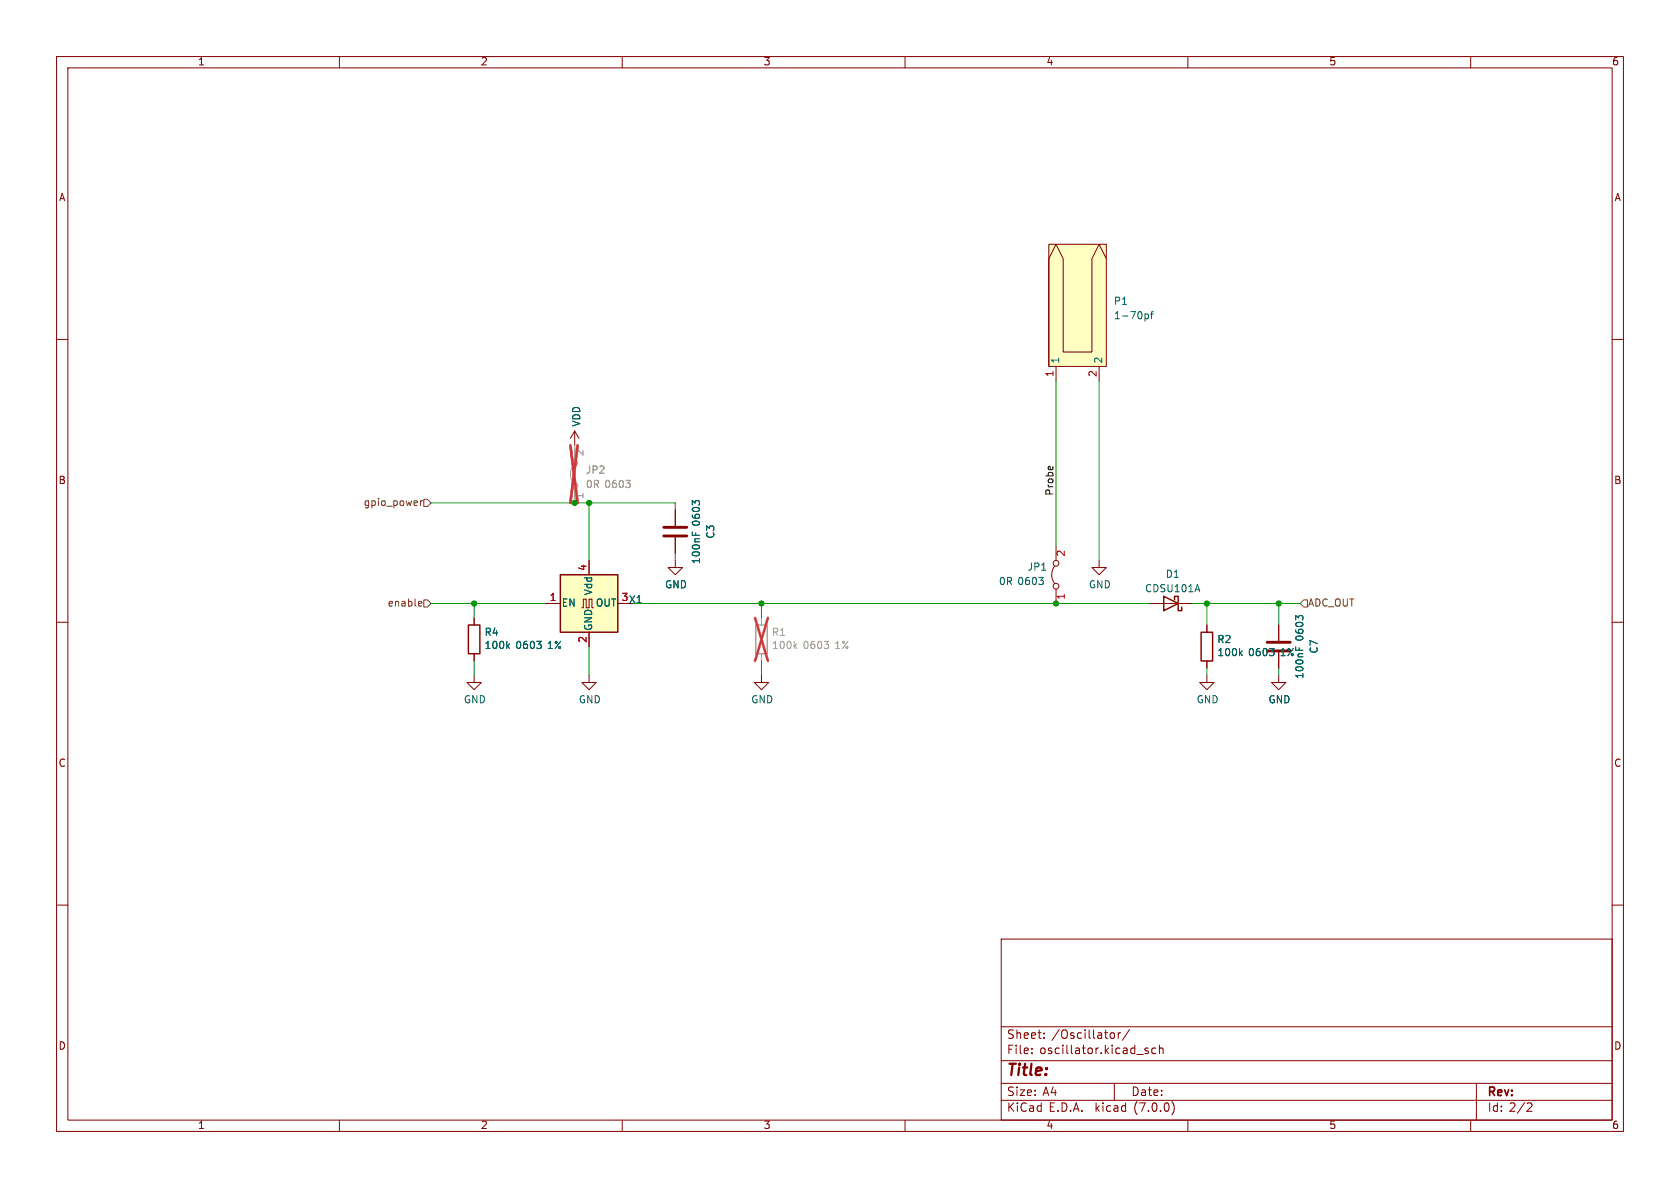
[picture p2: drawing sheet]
<svg xmlns="http://www.w3.org/2000/svg" width="297mm" height="210mm" viewBox="0 0 297 210" stroke-linecap="round" stroke-linejoin="round" font-family="sans-serif">
<g fill="none" stroke="#840000" stroke-width=".18">
<path d="M10 10h277v190h-277zM12 12h273v186h-273zM60 10v2M110 10v2M160 10v2M210 10v2M260 10v2M10 60h2M185.4 43.2h10.2v21.6h-10.2zM195.6 45.7l-1.3-2.5-1.3 2.5v16.5h-5v-16.5l-1.3-2.5-1.3 2.5v19.1M285 60h2M101.6 76.2l-.8 1.3"/>
<path d="M101.6 76.2v2.5M101.6 76.2l.8 1.3M186.7 64.8v2.5M194.3 64.8v2.5M104.1 99.1v2.5M119.4 99.1v1.2h1.2l-1.2 1.3-1.3-1.3h1.3M119.4 90.2v2.8M119.4 95v2.8M186.7 96.5v2.6M194.3 99.1v1.2h1.3l-1.3 1.3-1.3-1.3h1.3M10 110h2M83.8 119.4v1.3h1.3l-1.3 1.2-1.3-1.2h1.3"/>
<path d="M83.8 109.2v1.3M83.8 115.6v1.2M96.5 106.7h2.6M102.9 107.4h.2v-1.5h.5v1.5h.5v-1.5h.5v1.5h.3M104.1 119.4v1.3h1.3l-1.3 1.2-1.2-1.2h1.2M104.1 111.8v2.5M109.2 106.7h2.6M134.6 119.4v1.3h1.3l-1.3 1.2-1.3-1.2h1.3M186.4 100.1a2.54 2.54 0 0 0 0 3M186.7 104.1v2.6M203.2 106.7h7.6M213.4 119.4v1.3h1.2l-1.2 1.2-1.3-1.2h1.3"/>
<path d="M213.4 110.5v1.3M213.4 116.8v1.3M226.1 119.4v1.3h1.2l-1.2 1.2-1.3-1.2h1.3M226.1 110.5v2.8M226.1 115.3v2.8M285 110h2M10 160h2M285 160h2M177 166h108v32h-108zM60 198v2M110 198v2M160 198v2"/>
<path d="M177 194.5h108M177 191.5h108M177 187.5h108M177 181.5h108M182.4 186.1v.2M182.4 185.3v.2M184.6 183.4v.2M184.6 182.6v.2M196.5 182.6h.4l.1 .2v.6l-.5 .2M197 191.5v3M197.7 182.6v1M198.1 182.6h-.3l-.1 .2"/>
<path d="M199.7 182l-1.3 1.9M202.5 185.7l.5 .1v.2l-.2 .3-.4-.1M202.5 185.3h.5M204.3 185.3h-.4l-.3 .2v.5l.2 .2h.5M205 185.4l.2-.1h.3l.1 1M205 184.8v1.5M207.2 194.7a1.72 1.72 0 0 1 0 2.3M210 198v2M260 198v2M261 191.5v6.5M270.2 195h.5l.1 .4-.9 1.1h.9"/>
<circle cx="186.7" cy="99.6" r=".51"/>
<circle cx="186.7" cy="103.6" r=".51"/>
</g>
<g fill="#ffffc2" stroke="#ffffc2" stroke-width=".18">
<path d="M185.4 43.2h10.2v21.6h-10.2z"/>
<path d="M99.1 101.6h10.1v10.2h-10.1z"/>
</g>
<g fill="none" stroke="#006464" stroke-width=".18">
<path d="M202.4 55.6l.4-.1 .2 .2-.1 .6h-.5M203.4 55.5h.5M203.9 55.1l-.3 .2v1M122.4 94v.6M122.9 88.9l-.5-.4v.8M123 88.5h.5M89.7 114.2l.4 .4M90.1 113.8l-.5 .5M94.9 113.4h.8l-.4 .5M95.6 114v.5M183.7 102.1h.7l-.4 .5M184.4 102.7v.5"/>
<path d="M211.7 103.3l.4 1.3M219.3 115.4l.3 .5M219.6 115.1l-.5 .4M224.4 114.6h.8l-.4 .5M225.2 115.2v.6M229.1 114.3v.7M229.6 109.2l-.5-.4v.8M229.7 108.9h.5"/>
</g>
<path d="M133.6 110.5h2v5.1h-2z" fill="none" stroke="#a1a1a1" stroke-width=".25"/>
<g fill="none" stroke="#a1a1a1" stroke-width=".18">
<path d="M101.6 78.7v2.6M101.3 82.3a2.54 2.54 0 0 0 0 3M101.6 86.4v2.5M134.6 109.2v1.3M134.6 115.6v1.2"/>
<circle cx="101.6" cy="85.9" r=".51"/>
<circle cx="101.6" cy="81.8" r=".51"/>
</g>
<path d="M110.6 84.9h.8l-.4 .5M111.4 85.5v.6M140.5 114.2l.4 .4M140.9 113.8l-.5 .5M145.7 113.4h.8l-.4 .5M146.4 114v.5" fill="none" stroke="#989898" stroke-width=".18"/>
<path d="M100.8 78.7l1.3 10.2M102.1 78.7l-1.3 10.2M133.5 109.2l2.3 7.6M135.8 109.2l-2.3 7.6" fill="none" stroke="#eb3a3d" stroke-width=".46"/>
<path d="M82.8 110.5h2v5.1h-2zM99.1 101.6h10.1v10.2h-10.1zM205.7 105.4l2.6 1.3-2.6 1.3zM207.6 106v-.6h.7v2.6h.6v-.7M212.3 111.8h2.1v5h-2.1z" fill="none" stroke="#840000" stroke-width=".25"/>
<path d="M117.3 94.7h4.1M117.3 93.2h4.1M224 115.1h4.1M224 113.5h4.1" fill="none" stroke="#840000" stroke-width=".51"/>
<path d="M74.3 88.5v.9M74.7 88.5l-.4 .3M74.9 88.3h.7l.6 .6-.6 .6h-.7zM74.2 106.3l.3 .1 .1 .2-.6 .1M74.5 107.1h-.3M74.9 106h.7l.6 .7-.6 .6h-.7zM230.5 106h.6v1.3h-.6l-.6-.6z" fill="none" stroke="#725600" stroke-width=".18"/>
<g fill="none" stroke="#009600" stroke-width=".18">
<path d="M186.7 67.3v29.2M194.3 67.3v31.8M76.2 88.9h43.2v1.3M104.1 88.9v10.2M119.4 97.8v1.3M76.2 106.7h20.3M83.8 106.7v2.5M83.8 116.8v2.6M104.1 114.3v5.1M111.8 106.7h91.4M134.6 106.7v2.5M134.6 116.8v2.6"/>
<path d="M210.8 106.7h19.1M213.4 106.7v3.8M213.4 118.1v1.3M226.1 106.7v3.8M226.1 118.1v1.3"/>
</g>
<g fill="#009600" stroke="#009600" stroke-width=".18">
<circle cx="213.4" cy="106.7" r=".46"/>
<circle cx="226.1" cy="106.7" r=".46"/>
<circle cx="186.7" cy="106.7" r=".46"/>
<circle cx="83.8" cy="106.7" r=".46"/>
<circle cx="101.6" cy="88.9" r=".46"/>
<circle cx="104.1" cy="88.9" r=".46"/>
<circle cx="134.6" cy="106.7" r=".46"/>
</g>
<text font-size="2.8" fill="#840000" x="178" y="190.8">Title:</text>
<g font-size="2.1" fill="#840000">
<text x="178" y="183.9">Sheet:</text>
<text x="185.9" y="183.9">/Oscillator/</text>
<text x="178" y="186.6">File:</text>
<text x="183.8" y="186.6">oscillator.kicad_sch</text>
<text x="178" y="196.8">KiCad</text>
<text x="178" y="194">Size:</text>
<text x="184.3" y="194">A4</text>
<text x="185.4" y="196.8">E.D.A.</text>
<text x="193.7" y="196.8">kicad</text>
<text x="200" y="194">Date:</text>
<text x="200.6" y="196.8">(7.0.0)</text>
<text x="263" y="194.2">Rev:</text>
<text x="263" y="196.8">Id: 2/2</text>
</g>
<g font-size="1.8" fill="#840000">
<text x="35" y="11.8">1</text>
<text x="85" y="11.8">2</text>
<text x="135" y="11.8">3</text>
<text x="185" y="11.8">4</text>
<text x="235" y="11.8">5</text>
<text x="285" y="11.8">6</text>
<text x="10.4" y="35.8">A</text>
<text x="285.4" y="35.8">A</text>
<text x="10.3" y="85.8">B</text>
<text x="285.3" y="85.8">B</text>
<text x="10.3" y="135.8">C</text>
<text x="285.3" y="135.8">C</text>
<text x="10.3" y="185.8">D</text>
<text x="285.3" y="185.8">D</text>
<text x="35" y="199.8">1</text>
<text x="85" y="199.8">2</text>
<text x="135" y="199.8">3</text>
<text x="185" y="199.8">4</text>
<text x="235" y="199.8">5</text>
<text x="285" y="199.8">6</text>
</g>
<g font-size="1.8" fill="#006464">
<text x="196.9" y="54.2">P1</text>
<text x="196.9" y="56.7">1-70pf</text>
<text x="187.5" y="64.3" transform="rotate(-90 187.5 64.3)">1</text>
<text x="195.1" y="64.3" transform="rotate(-90 195.1 64.3)">2</text>
<text x="102.9" y="75.5" transform="rotate(-90 102.9 75.5)">VDD</text>
<text x="124" y="93" transform="rotate(-90 124 93)">0603</text>
<text x="126.6" y="95.3" transform="rotate(-90 126.6 95.3)">C3</text>
<text x="124" y="99.8" transform="rotate(-90 124 99.8)">100nF</text>
<text x="181.6" y="101.2">JP1</text>
<text x="99.3" y="107.5">EN</text>
<text x="105" y="105.4" transform="rotate(-90 105 105.4)">Vdd</text>
<text x="105.2" y="107.5">OUT</text>
<text x="111.1" y="106.9">X1</text>
<text x="117.5" y="104.3">GND</text>
<text x="176.5" y="103.7">0R 0603</text>
<text x="192.4" y="104.3">GND</text>
<text x="202.4" y="105">CDSU101A</text>
<text x="206" y="102.4">D1</text>
<text x="85.6" y="112.7">R4</text>
<text x="105" y="111.5" transform="rotate(-90 105 111.5)">GND</text>
<text x="215.1" y="114">R2</text>
<text x="230.7" y="113.3" transform="rotate(-90 230.7 113.3)">0603</text>
<text x="85.6" y="115">100k</text>
<text x="91.2" y="115">0603</text>
<text x="96.9" y="115">1%</text>
<text x="215.1" y="116.3">100k</text>
<text x="220.7" y="116.3">0603</text>
<text x="226.4" y="116.3">1%</text>
<text x="233.2" y="115.6" transform="rotate(-90 233.2 115.6)">C7</text>
<text x="81.9" y="124.6">GND</text>
<text x="102.3" y="124.6">GND</text>
<text x="132.7" y="124.6">GND</text>
<text x="211.5" y="124.6">GND</text>
<text x="224.2" y="124.6">GND</text>
<text x="230.7" y="120.1" transform="rotate(-90 230.7 120.1)">100nF</text>
</g>
<g font-size="1.8" fill="#a90000">
<text x="186.4" y="66.7" transform="rotate(-90 186.4 66.7)">1</text>
<text x="194.1" y="66.7" transform="rotate(-90 194.1 66.7)">2</text>
<text x="103.9" y="101" transform="rotate(-90 103.9 101)">4</text>
<text x="188.6" y="98.5" transform="rotate(-90 188.6 98.5)">2</text>
<text x="97.1" y="106.4">1</text>
<text x="109.8" y="106.4">3</text>
<text x="188.6" y="106.1" transform="rotate(-90 188.6 106.1)">1</text>
<text x="103.9" y="113.7" transform="rotate(-90 103.9 113.7)">2</text>
</g>
<g font-size="1.8" fill="#aaa">
<text x="103.5" y="80.7" transform="rotate(-90 103.5 80.7)">2</text>
<text x="103.5" y="88.3" transform="rotate(-90 103.5 88.3)">1</text>
</g>
<g font-size="1.8" fill="#725600">
<text x="64.2" y="89.7">gpio_power</text>
<text x="68.4" y="107.5">enable</text>
<text x="231.2" y="107.5">ADC_OUT</text>
</g>
<g font-size="1.8" fill="#989898">
<text x="103.5" y="84">JP2</text>
<text x="103.5" y="86.6">0R 0603</text>
<text x="136.4" y="112.7">R1</text>
<text x="136.4" y="115">100k</text>
<text x="142" y="115">0603</text>
<text x="147.7" y="115">1%</text>
</g>
<text font-size="1.8" fill="#0f0f0f" x="186.4" y="87.6" transform="rotate(-90 186.4 87.6)">Probe</text>
</svg>
